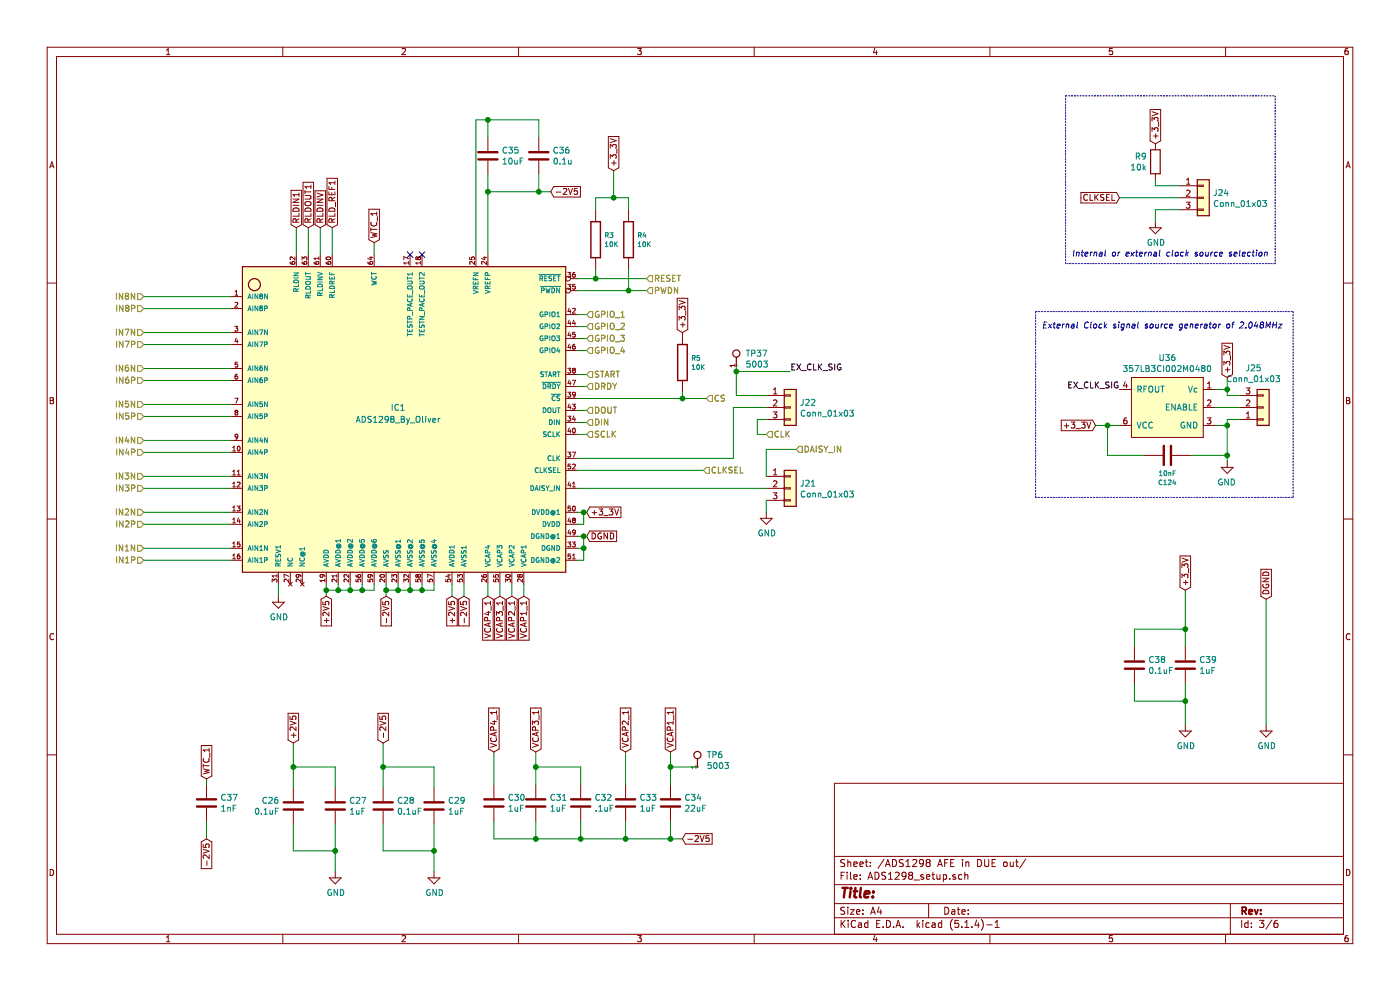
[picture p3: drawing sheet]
EESchema Schematic File Version 4
LIBS:HDSEMG-cache
EELAYER 30 0
EELAYER END
$Descr A4 11693 8268
encoding utf-8
Sheet 3 6
Title ""
Date ""
Rev ""
Comp ""
Comment1 ""
Comment2 ""
Comment3 ""
Comment4 ""
$EndDescr
$Comp
L Device:C C?
U 1 1
P 1725 6700
AR Path="/5D249131/5F07B13D" Ref="C?"  Part="1" 
AR Path="/5F07B13D" Ref="C?"  Part="1" 
AR Path="/5F050CC1/5F07B13D" Ref="C37"  Part="1" 
F 0 "C37" H 1840 6746 50  0000 L CNN
F 1 "1nF" H 1840 6655 50  0000 L CNN
F 2 "Capacitor_SMD:C_0805_2012Metric_Pad1.15x1.40mm_HandSolder" H 1763 6550 50  0001 C CNN
F 3 "~" H 1725 6700 50  0001 C CNN
	1    1725 6700
	1    0    0    -1  
$EndComp
$Comp
L Device:C C?
U 1 1
P 4125 6700
AR Path="/5D249131/5F07B144" Ref="C?"  Part="1" 
AR Path="/5F07B144" Ref="C?"  Part="1" 
AR Path="/5F050CC1/5F07B144" Ref="C30"  Part="1" 
F 0 "C30" H 4240 6746 50  0000 L CNN
F 1 "1uF" H 4240 6655 50  0000 L CNN
F 2 "Capacitor_SMD:C_0805_2012Metric_Pad1.15x1.40mm_HandSolder" H 4163 6550 50  0001 C CNN
F 3 "~" H 4125 6700 50  0001 C CNN
	1    4125 6700
	1    0    0    -1  
$EndComp
$Comp
L Device:C C?
U 1 1
P 4475 6700
AR Path="/5D249131/5F07B14B" Ref="C?"  Part="1" 
AR Path="/5F07B14B" Ref="C?"  Part="1" 
AR Path="/5F050CC1/5F07B14B" Ref="C31"  Part="1" 
F 0 "C31" H 4590 6746 50  0000 L CNN
F 1 "1uF" H 4590 6655 50  0000 L CNN
F 2 "Capacitor_SMD:C_0805_2012Metric_Pad1.15x1.40mm_HandSolder" H 4513 6550 50  0001 C CNN
F 3 "~" H 4475 6700 50  0001 C CNN
	1    4475 6700
	1    0    0    -1  
$EndComp
$Comp
L Device:C C?
U 1 1
P 5225 6700
AR Path="/5D249131/5F07B152" Ref="C?"  Part="1" 
AR Path="/5F07B152" Ref="C?"  Part="1" 
AR Path="/5F050CC1/5F07B152" Ref="C33"  Part="1" 
F 0 "C33" H 5340 6746 50  0000 L CNN
F 1 "1uF" H 5340 6655 50  0000 L CNN
F 2 "Capacitor_SMD:C_0805_2012Metric_Pad1.15x1.40mm_HandSolder" H 5263 6550 50  0001 C CNN
F 3 "~" H 5225 6700 50  0001 C CNN
	1    5225 6700
	1    0    0    -1  
$EndComp
$Comp
L Device:C C?
U 1 1
P 5600 6700
AR Path="/5D249131/5F07B159" Ref="C?"  Part="1" 
AR Path="/5F07B159" Ref="C?"  Part="1" 
AR Path="/5F050CC1/5F07B159" Ref="C34"  Part="1" 
F 0 "C34" H 5715 6746 50  0000 L CNN
F 1 "22uF" H 5715 6655 50  0000 L CNN
F 2 "Capacitor_SMD:C_0805_2012Metric_Pad1.15x1.40mm_HandSolder" H 5638 6550 50  0001 C CNN
F 3 "~" H 5600 6700 50  0001 C CNN
	1    5600 6700
	1    0    0    -1  
$EndComp
Wire Wire Line
	4125 6850 4125 7000
Wire Wire Line
	4475 6850 4475 7000
Wire Wire Line
	5225 6850 5225 7000
Wire Wire Line
	4125 7000 4475 7000
Wire Wire Line
	4850 7000 5225 7000
Wire Wire Line
	5600 6850 5600 7000
Wire Wire Line
	5600 7000 5225 7000
Connection ~ 5225 7000
Wire Wire Line
	5600 6550 5600 6400
Wire Wire Line
	5225 6550 5225 6275
Wire Wire Line
	4475 6550 4475 6400
Wire Wire Line
	4125 6550 4125 6275
Wire Wire Line
	1725 6550 1725 6500
Text GLabel 5600 6275 1    50   Input ~ 0
VCAP1_1
Text GLabel 5225 6275 1    50   Input ~ 0
VCAP2_1
Text GLabel 4475 6275 1    50   Input ~ 0
VCAP3_1
Text GLabel 4125 6275 1    50   Input ~ 0
VCAP4_1
Text GLabel 1725 6500 1    50   Input ~ 0
WTC_1
$Comp
L Device:C C?
U 1 1
P 4500 1300
AR Path="/5D249131/5F07B172" Ref="C?"  Part="1" 
AR Path="/5F07B172" Ref="C?"  Part="1" 
AR Path="/5F050CC1/5F07B172" Ref="C36"  Part="1" 
F 0 "C36" H 4615 1346 50  0000 L CNN
F 1 "0.1u" H 4615 1255 50  0000 L CNN
F 2 "Capacitor_SMD:C_0805_2012Metric_Pad1.15x1.40mm_HandSolder" H 4538 1150 50  0001 C CNN
F 3 "~" H 4500 1300 50  0001 C CNN
	1    4500 1300
	1    0    0    -1  
$EndComp
Wire Wire Line
	4500 1450 4500 1600
Wire Wire Line
	4075 1450 4075 1600
Wire Wire Line
	4075 1600 4500 1600
$Comp
L Device:C C?
U 1 1
P 4850 6700
AR Path="/5D249131/5F07B17D" Ref="C?"  Part="1" 
AR Path="/5F07B17D" Ref="C?"  Part="1" 
AR Path="/5F050CC1/5F07B17D" Ref="C32"  Part="1" 
F 0 "C32" H 4965 6746 50  0000 L CNN
F 1 ".1uF" H 4965 6655 50  0000 L CNN
F 2 "Capacitor_SMD:C_0805_2012Metric_Pad1.15x1.40mm_HandSolder" H 4888 6550 50  0001 C CNN
F 3 "~" H 4850 6700 50  0001 C CNN
	1    4850 6700
	1    0    0    -1  
$EndComp
Wire Wire Line
	4850 6850 4850 7000
Wire Wire Line
	4475 7000 4850 7000
Wire Wire Line
	4850 6550 4850 6400
Connection ~ 4475 7000
Connection ~ 4850 7000
Wire Wire Line
	4475 6400 4850 6400
Connection ~ 4475 6400
Wire Wire Line
	4475 6400 4475 6275
Wire Wire Line
	4500 1000 4500 1150
$Comp
L Device:C C?
U 1 1
P 9475 5550
AR Path="/5D249131/5F07B1AE" Ref="C?"  Part="1" 
AR Path="/5F07B1AE" Ref="C?"  Part="1" 
AR Path="/5F050CC1/5F07B1AE" Ref="C38"  Part="1" 
F 0 "C38" H 9590 5596 50  0000 L CNN
F 1 "0.1uF" H 9590 5505 50  0000 L CNN
F 2 "Capacitor_SMD:C_0805_2012Metric_Pad1.15x1.40mm_HandSolder" H 9513 5400 50  0001 C CNN
F 3 "~" H 9475 5550 50  0001 C CNN
	1    9475 5550
	1    0    0    -1  
$EndComp
$Comp
L Device:C C?
U 1 1
P 9900 5550
AR Path="/5D249131/5F07B1B5" Ref="C?"  Part="1" 
AR Path="/5F07B1B5" Ref="C?"  Part="1" 
AR Path="/5F050CC1/5F07B1B5" Ref="C39"  Part="1" 
F 0 "C39" H 10015 5596 50  0000 L CNN
F 1 "1uF" H 10015 5505 50  0000 L CNN
F 2 "Capacitor_SMD:C_0805_2012Metric_Pad1.15x1.40mm_HandSolder" H 9938 5400 50  0001 C CNN
F 3 "~" H 9900 5550 50  0001 C CNN
	1    9900 5550
	1    0    0    -1  
$EndComp
Wire Wire Line
	9900 5700 9900 5850
Wire Wire Line
	9475 5700 9475 5850
Wire Wire Line
	9900 5400 9900 5250
Wire Wire Line
	9475 5400 9475 5250
Wire Wire Line
	9475 5250 9900 5250
Connection ~ 9900 5250
$Comp
L power:GND #PWR?
U 1 1
P 9900 6050
AR Path="/5D249131/5F07B1C2" Ref="#PWR?"  Part="1" 
AR Path="/5F07B1C2" Ref="#PWR?"  Part="1" 
AR Path="/5F050CC1/5F07B1C2" Ref="#PWR052"  Part="1" 
F 0 "#PWR052" H 9900 5800 50  0001 C CNN
F 1 "GND" H 9905 5877 50  0000 C CNN
F 2 "" H 9900 6050 50  0001 C CNN
F 3 "" H 9900 6050 50  0001 C CNN
	1    9900 6050
	1    0    0    -1  
$EndComp
Wire Wire Line
	9900 5850 9475 5850
Connection ~ 9900 5850
Wire Wire Line
	9900 5850 9900 6050
Wire Wire Line
	2800 6875 2800 7100
Wire Wire Line
	2450 6875 2450 7100
Wire Wire Line
	2800 6575 2800 6400
Wire Wire Line
	2450 6575 2450 6400
$Comp
L power:GND #PWR?
U 1 1
P 2800 7275
AR Path="/5D249131/5F07B1D6" Ref="#PWR?"  Part="1" 
AR Path="/5F07B1D6" Ref="#PWR?"  Part="1" 
AR Path="/5F050CC1/5F07B1D6" Ref="#PWR049"  Part="1" 
F 0 "#PWR049" H 2800 7025 50  0001 C CNN
F 1 "GND" H 2805 7102 50  0000 C CNN
F 2 "" H 2800 7275 50  0001 C CNN
F 3 "" H 2800 7275 50  0001 C CNN
	1    2800 7275
	1    0    0    -1  
$EndComp
Wire Wire Line
	2800 7100 2450 7100
Connection ~ 2800 7100
Wire Wire Line
	2800 7100 2800 7275
Connection ~ 4075 1600
Connection ~ 4500 1600
$Comp
L HDSEMG-rescue:ADS1298_By_Oliver-ADS1298 IC?
U 1 1
P 3325 3475
AR Path="/5F07B21B" Ref="IC?"  Part="1" 
AR Path="/5F050CC1/5F07B21B" Ref="IC1"  Part="1" 
F 0 "IC1" H 3325 3550 50  0000 C CNN
F 1 "ADS1298_By_Oliver" H 3325 3450 50  0000 C CNN
F 2 "Package_QFP:TQFP-64_10x10mm_P0.5mm" H 3025 3925 50  0001 L BNN
F 3 "8-Channel 24-Bit Analog-To-Digital Converter With Integrated ECG Front End" H 2075 5725 50  0001 L BNN
F 4 "ADS1298" H 3175 4025 50  0001 L BNN "Veld4"
F 5 "Texas Instruments" H 3025 3725 50  0001 L BNN "Veld7"
F 6 "LFBGA-64 Texas Instruments" H 2825 3825 50  0001 L BNN "Veld8"
	1    3325 3475
	1    0    0    -1  
$EndComp
Text GLabel 4075 4975 3    50   Input ~ 0
VCAP4_1
Text GLabel 4175 4975 3    50   Input ~ 0
VCAP3_1
Text GLabel 4275 4975 3    50   Input ~ 0
VCAP2_1
Text GLabel 4375 4975 3    50   Input ~ 0
VCAP1_1
Wire Wire Line
	4375 4875 4375 4975
Wire Wire Line
	4275 4875 4275 4975
Wire Wire Line
	4175 4875 4175 4975
Wire Wire Line
	4075 4875 4075 4975
Text GLabel 3125 2025 1    50   Input ~ 0
WTC_1
Wire Wire Line
	4075 2125 4075 1600
Wire Wire Line
	3975 1000 3975 2125
Wire Wire Line
	3975 1000 4075 1000
Wire Wire Line
	4075 1150 4075 1000
Connection ~ 4075 1000
Wire Wire Line
	4075 1000 4500 1000
Wire Wire Line
	4900 2625 4825 2625
Wire Wire Line
	4900 2725 4825 2725
Wire Wire Line
	4825 2825 4900 2825
Wire Wire Line
	4825 2925 4900 2925
Wire Wire Line
	4825 3125 4900 3125
Wire Wire Line
	4825 3225 4900 3225
Wire Wire Line
	4825 3325 5700 3325
Wire Wire Line
	4825 3425 4900 3425
Wire Wire Line
	4825 3525 4900 3525
Wire Wire Line
	5400 2425 5250 2425
Wire Wire Line
	4825 2325 4975 2325
Text GLabel 4900 4475 2    50   Input ~ 0
DGND
Wire Wire Line
	4900 4275 4875 4275
Wire Wire Line
	4900 4475 4875 4475
Wire Wire Line
	4875 4475 4875 4575
Wire Wire Line
	4875 4675 4825 4675
Connection ~ 4875 4475
Wire Wire Line
	4875 4475 4825 4475
Wire Wire Line
	4825 4575 4875 4575
Connection ~ 4875 4575
Wire Wire Line
	4875 4575 4875 4675
Wire Wire Line
	4825 4375 4875 4375
Wire Wire Line
	4875 4375 4875 4275
Connection ~ 4875 4275
Wire Wire Line
	4875 4275 4825 4275
Text GLabel 10575 5000 1    50   Input ~ 0
DGND
Wire Wire Line
	3775 4975 3775 4875
Wire Wire Line
	2725 4875 2725 4925
Wire Wire Line
	2825 4875 2825 4925
Connection ~ 2725 4925
Wire Wire Line
	2725 4925 2725 4975
Wire Wire Line
	2925 4875 2925 4925
Wire Wire Line
	2725 4925 2825 4925
Connection ~ 2825 4925
Wire Wire Line
	2825 4925 2925 4925
Wire Wire Line
	3025 4875 3025 4925
Wire Wire Line
	3025 4925 2925 4925
Connection ~ 2925 4925
Wire Wire Line
	3125 4875 3125 4925
Wire Wire Line
	3125 4925 3025 4925
Connection ~ 3025 4925
Wire Wire Line
	3225 4975 3225 4925
Wire Wire Line
	3325 4875 3325 4925
Wire Wire Line
	3325 4925 3225 4925
Connection ~ 3225 4925
Wire Wire Line
	3225 4925 3225 4875
Wire Wire Line
	3425 4875 3425 4925
Wire Wire Line
	3425 4925 3325 4925
Connection ~ 3325 4925
Wire Wire Line
	3525 4875 3525 4925
Wire Wire Line
	3525 4925 3425 4925
Connection ~ 3425 4925
Wire Wire Line
	3625 4875 3625 4925
Wire Wire Line
	3625 4925 3525 4925
Connection ~ 3525 4925
Wire Wire Line
	3875 4975 3875 4875
$Comp
L power:GND #PWR?
U 1 1
P 2325 4975
AR Path="/5D249131/5F07B2D1" Ref="#PWR?"  Part="1" 
AR Path="/5F07B2D1" Ref="#PWR?"  Part="1" 
AR Path="/5F050CC1/5F07B2D1" Ref="#PWR051"  Part="1" 
F 0 "#PWR051" H 2325 4725 50  0001 C CNN
F 1 "GND" H 2330 4802 50  0000 C CNN
F 2 "" H 2325 4975 50  0001 C CNN
F 3 "" H 2325 4975 50  0001 C CNN
	1    2325 4975
	1    0    0    -1  
$EndComp
Wire Wire Line
	2325 4975 2325 4875
NoConn ~ 3425 2125
NoConn ~ 3525 2125
Wire Wire Line
	3125 2025 3125 2125
Text GLabel 2575 1900 1    50   Input ~ 0
RLDOUT1
Text GLabel 2675 1900 1    50   Input ~ 0
RLDINV
Text GLabel 2475 1900 1    50   Input ~ 0
RLDIN1
Text GLabel 2775 1900 1    50   Input ~ 0
RLD_REF1
Wire Wire Line
	2475 1900 2475 2125
Wire Wire Line
	2575 1900 2575 2125
Wire Wire Line
	2675 1900 2675 2125
Wire Wire Line
	2775 1900 2775 2125
Wire Wire Line
	9900 4925 9900 5250
$Comp
L power:GND #PWR?
U 1 1
P 3625 7275
AR Path="/5D249131/5F07B31F" Ref="#PWR?"  Part="1" 
AR Path="/5F07B31F" Ref="#PWR?"  Part="1" 
AR Path="/5F050CC1/5F07B31F" Ref="#PWR050"  Part="1" 
F 0 "#PWR050" H 3625 7025 50  0001 C CNN
F 1 "GND" H 3630 7102 50  0000 C CNN
F 2 "" H 3625 7275 50  0001 C CNN
F 3 "" H 3625 7275 50  0001 C CNN
	1    3625 7275
	1    0    0    -1  
$EndComp
Wire Wire Line
	3625 6875 3625 7100
Wire Wire Line
	3200 7100 3625 7100
Wire Wire Line
	3200 6875 3200 7100
Connection ~ 3625 7100
Wire Wire Line
	3625 7100 3625 7275
Wire Wire Line
	3200 6400 3200 6575
Wire Wire Line
	3625 6400 3625 6575
Connection ~ 2450 6400
$Comp
L power:GND #PWR?
U 1 1
P 6400 4275
AR Path="/5D249131/5F07B32D" Ref="#PWR?"  Part="1" 
AR Path="/5F07B32D" Ref="#PWR?"  Part="1" 
AR Path="/5F050CC1/5F07B32D" Ref="#PWR053"  Part="1" 
F 0 "#PWR053" H 6400 4025 50  0001 C CNN
F 1 "GND" H 6405 4102 50  0000 C CNN
F 2 "" H 6400 4275 50  0001 C CNN
F 3 "" H 6400 4275 50  0001 C CNN
	1    6400 4275
	1    0    0    -1  
$EndComp
Wire Wire Line
	10575 5000 10575 6050
Wire Wire Line
	1725 6850 1725 7000
Text GLabel 3200 6200 1    50   Input ~ 0
-2V5
Text GLabel 2450 6200 1    50   Input ~ 0
+2V5
Text GLabel 2725 4975 3    50   Input ~ 0
+2V5
Text GLabel 3775 4975 3    50   Input ~ 0
+2V5
Text GLabel 3225 4975 3    50   Input ~ 0
-2V5
Text GLabel 3875 4975 3    50   Input ~ 0
-2V5
Text GLabel 4600 1600 2    50   Input ~ 0
-2V5
Wire Wire Line
	4600 1600 4500 1600
Wire Wire Line
	3200 6400 3625 6400
Wire Wire Line
	3200 6200 3200 6400
Connection ~ 3200 6400
Wire Wire Line
	2450 6400 2800 6400
Wire Wire Line
	2450 6200 2450 6400
Text GLabel 5700 7000 2    50   Input ~ 0
-2V5
Text GLabel 1725 7000 3    50   Input ~ 0
-2V5
Wire Wire Line
	5700 7000 5600 7000
Connection ~ 5600 7000
Text HLabel 5400 2325 2    50   Input ~ 0
RESET
Text HLabel 5400 2425 2    50   Input ~ 0
PWDN
Text HLabel 4900 2625 2    50   Input ~ 0
GPIO_1
Text HLabel 4900 2725 2    50   Input ~ 0
GPIO_2
Text HLabel 4900 2825 2    50   Input ~ 0
GPIO_3
Text HLabel 4900 2925 2    50   Input ~ 0
GPIO_4
Text HLabel 4900 3125 2    50   Input ~ 0
START
Text HLabel 4900 3225 2    50   Input ~ 0
DRDY
Text HLabel 5900 3325 2    50   Input ~ 0
CS
Text HLabel 4900 3425 2    50   Input ~ 0
DOUT
Text HLabel 4900 3525 2    50   Input ~ 0
DIN
Text HLabel 4900 3625 2    50   Input ~ 0
SCLK
Text HLabel 6400 3625 2    50   Input ~ 0
CLK
Text HLabel 5875 3925 2    50   Input ~ 0
CLKSEL
Text HLabel 6650 3750 2    50   Input ~ 0
DAISY_IN
Text HLabel 1200 4675 0    50   Input ~ 0
IN1P
Text HLabel 1200 4575 0    50   Input ~ 0
IN1N
Text HLabel 1200 4375 0    50   Input ~ 0
IN2P
Text HLabel 1200 4275 0    50   Input ~ 0
IN2N
Text HLabel 1200 4075 0    50   Input ~ 0
IN3P
Text HLabel 1200 3975 0    50   Input ~ 0
IN3N
Text HLabel 1200 3775 0    50   Input ~ 0
IN4P
Text HLabel 1200 3675 0    50   Input ~ 0
IN4N
Text HLabel 1200 3175 0    50   Input ~ 0
IN6P
Text HLabel 1200 3375 0    50   Input ~ 0
IN5N
Text HLabel 1200 3475 0    50   Input ~ 0
IN5P
Text HLabel 1200 3075 0    50   Input ~ 0
IN6N
Text HLabel 1200 2875 0    50   Input ~ 0
IN7P
Text HLabel 1200 2775 0    50   Input ~ 0
IN7N
Text HLabel 1200 2575 0    50   Input ~ 0
IN8P
Text HLabel 1200 2475 0    50   Input ~ 0
IN8N
Wire Wire Line
	1925 4675 1200 4675
Wire Wire Line
	1200 4575 1925 4575
Wire Wire Line
	1925 4375 1200 4375
Wire Wire Line
	1200 4275 1925 4275
Wire Wire Line
	1925 4075 1200 4075
Wire Wire Line
	1200 3975 1925 3975
Wire Wire Line
	1200 3675 1925 3675
Wire Wire Line
	1200 3775 1925 3775
Wire Wire Line
	1925 3475 1200 3475
Wire Wire Line
	1200 3375 1925 3375
Wire Wire Line
	1925 3175 1200 3175
Wire Wire Line
	1200 3075 1925 3075
Wire Wire Line
	1925 2875 1200 2875
Wire Wire Line
	1200 2775 1925 2775
Wire Wire Line
	1925 2575 1200 2575
Wire Wire Line
	1200 2475 1925 2475
Wire Wire Line
	6400 4275 6400 4175
Wire Wire Line
	6650 3750 6400 3750
$Comp
L power:GND #PWR?
U 1 1
P 10575 6050
AR Path="/5D249131/5EFC0C47" Ref="#PWR?"  Part="1" 
AR Path="/5EFC0C47" Ref="#PWR?"  Part="1" 
AR Path="/5F050CC1/5EFC0C47" Ref="#PWR054"  Part="1" 
F 0 "#PWR054" H 10575 5800 50  0001 C CNN
F 1 "GND" H 10580 5877 50  0000 C CNN
F 2 "" H 10575 6050 50  0001 C CNN
F 3 "" H 10575 6050 50  0001 C CNN
	1    10575 6050
	1    0    0    -1  
$EndComp
Text GLabel 4900 4275 2    50   Input ~ 0
+3_3V
Text GLabel 9900 4925 1    50   Input ~ 0
+3_3V
$Comp
L Device:C C?
U 1 1
P 3625 6725
AR Path="/5D249131/5D96E834" Ref="C?"  Part="1" 
AR Path="/5D96E834" Ref="C?"  Part="1" 
AR Path="/5F050CC1/5D96E834" Ref="C29"  Part="1" 
F 0 "C29" H 3740 6771 50  0000 L CNN
F 1 "1uF" H 3740 6680 50  0000 L CNN
F 2 "Capacitor_SMD:C_0805_2012Metric_Pad1.15x1.40mm_HandSolder" H 3663 6575 50  0001 C CNN
F 3 "~" H 3625 6725 50  0001 C CNN
	1    3625 6725
	1    0    0    -1  
$EndComp
$Comp
L Device:C C?
U 1 1
P 3200 6725
AR Path="/5D249131/5D96E8C2" Ref="C?"  Part="1" 
AR Path="/5D96E8C2" Ref="C?"  Part="1" 
AR Path="/5F050CC1/5D96E8C2" Ref="C28"  Part="1" 
F 0 "C28" H 3315 6771 50  0000 L CNN
F 1 "0.1uF" H 3315 6680 50  0000 L CNN
F 2 "Capacitor_SMD:C_1206_3216Metric_Pad1.42x1.75mm_HandSolder" H 3238 6575 50  0001 C CNN
F 3 "~" H 3200 6725 50  0001 C CNN
	1    3200 6725
	1    0    0    -1  
$EndComp
$Comp
L Device:C C?
U 1 1
P 2800 6725
AR Path="/5D249131/5D96E8FA" Ref="C?"  Part="1" 
AR Path="/5D96E8FA" Ref="C?"  Part="1" 
AR Path="/5F050CC1/5D96E8FA" Ref="C27"  Part="1" 
F 0 "C27" H 2915 6771 50  0000 L CNN
F 1 "1uF" H 2915 6680 50  0000 L CNN
F 2 "Capacitor_SMD:C_0805_2012Metric_Pad1.15x1.40mm_HandSolder" H 2838 6575 50  0001 C CNN
F 3 "~" H 2800 6725 50  0001 C CNN
	1    2800 6725
	1    0    0    -1  
$EndComp
$Comp
L Device:C C?
U 1 1
P 2450 6725
AR Path="/5D249131/5D96E95A" Ref="C?"  Part="1" 
AR Path="/5D96E95A" Ref="C?"  Part="1" 
AR Path="/5F050CC1/5D96E95A" Ref="C26"  Part="1" 
F 0 "C26" H 2565 6771 50  0000 L CNN
F 1 "0.1uF" H 2565 6680 50  0000 L CNN
F 2 "Capacitor_SMD:C_1206_3216Metric_Pad1.42x1.75mm_HandSolder" H 2488 6575 50  0001 C CNN
F 3 "~" H 2450 6725 50  0001 C CNN
	1    2450 6725
	-1   0    0    -1  
$EndComp
$Comp
L Device:C C?
U 1 1
P 4075 1300
AR Path="/5D249131/5D96EB5D" Ref="C?"  Part="1" 
AR Path="/5D96EB5D" Ref="C?"  Part="1" 
AR Path="/5F050CC1/5D96EB5D" Ref="C35"  Part="1" 
F 0 "C35" H 4190 1346 50  0000 L CNN
F 1 "10uF" H 4190 1255 50  0000 L CNN
F 2 "Capacitor_SMD:C_1206_3216Metric" H 4113 1150 50  0001 C CNN
F 3 "~" H 4075 1300 50  0001 C CNN
	1    4075 1300
	1    0    0    -1  
$EndComp
Wire Wire Line
	4825 4075 6400 4075
Wire Wire Line
	6400 3750 6400 3975
$Comp
L Connector_Generic:Conn_01x03 J21
U 1 1
P 6600 4075
F 0 "J21" H 6680 4117 50  0000 L CNN
F 1 "Conn_01x03" H 6680 4026 50  0000 L CNN
F 2 "Connector_PinSocket_2.54mm:PinSocket_1x03_P2.54mm_Vertical" H 6600 4075 50  0001 C CNN
F 3 "~" H 6600 4075 50  0001 C CNN
	1    6600 4075
	1    0    0    -1  
$EndComp
$Comp
L Connector_Generic:Conn_01x03 J22
U 1 1
P 6600 3400
F 0 "J22" H 6680 3442 50  0000 L CNN
F 1 "Conn_01x03" H 6680 3351 50  0000 L CNN
F 2 "Connector_PinSocket_2.54mm:PinSocket_1x03_P2.54mm_Vertical" H 6600 3400 50  0001 C CNN
F 3 "~" H 6600 3400 50  0001 C CNN
	1    6600 3400
	1    0    0    -1  
$EndComp
$Comp
L Connector_Generic:Conn_01x03 J25
U 1 1
P 10550 3400
F 0 "J25" H 10470 3075 50  0000 C CNN
F 1 "Conn_01x03" H 10470 3166 50  0000 C CNN
F 2 "Connector_PinSocket_2.54mm:PinSocket_1x03_P2.54mm_Vertical" H 10550 3400 50  0001 C CNN
F 3 "~" H 10550 3400 50  0001 C CNN
	1    10550 3400
	1    0    0    1   
$EndComp
$Comp
L power:GND #PWR?
U 1 1
P 10250 3850
AR Path="/5D249131/5E5561F4" Ref="#PWR?"  Part="1" 
AR Path="/5E5561F4" Ref="#PWR?"  Part="1" 
AR Path="/5F050CC1/5E5561F4" Ref="#PWR0114"  Part="1" 
F 0 "#PWR0114" H 10250 3600 50  0001 C CNN
F 1 "GND" H 10255 3677 50  0000 C CNN
F 2 "" H 10250 3850 50  0001 C CNN
F 3 "" H 10250 3850 50  0001 C CNN
	1    10250 3850
	-1   0    0    -1  
$EndComp
Text GLabel 10250 3150 1    50   Input ~ 0
+3_3V
Text GLabel 9150 3550 0    50   Input ~ 0
+3_3V
Wire Wire Line
	6125 3400 6400 3400
$Comp
L HDSEMG-rescue:R-arduino-ads129x-cache R5
U 1 1
P 5700 3025
F 0 "R5" H 5771 3063 40  0000 L CNN
F 1 "10K" H 5771 2987 40  0000 L CNN
F 2 "Resistor_SMD:R_0805_2012Metric_Pad1.15x1.40mm_HandSolder" V 5630 3025 30  0001 C CNN
F 3 "" H 5700 3025 30  0000 C CNN
	1    5700 3025
	1    0    0    -1  
$EndComp
Wire Wire Line
	5700 3275 5700 3325
Connection ~ 5700 3325
Wire Wire Line
	5700 3325 5900 3325
Text GLabel 5700 2775 1    50   Input ~ 0
+3_3V
Wire Wire Line
	6400 3625 6325 3625
Wire Wire Line
	6325 3625 6325 3500
Wire Wire Line
	6325 3500 6400 3500
Wire Wire Line
	4900 3625 4825 3625
Wire Wire Line
	6125 3825 6125 3400
Wire Wire Line
	4825 3825 6125 3825
$Comp
L HDSEMG-rescue:C-arduino-ads129x-cache C124
U 1 1
P 9750 3800
F 0 "C124" V 9521 3800 40  0000 C CNN
F 1 "10nF" V 9597 3800 40  0000 C CNN
F 2 "Capacitor_SMD:C_0805_2012Metric_Pad1.15x1.40mm_HandSolder" H 9788 3650 30  0001 C CNN
F 3 "" H 9750 3800 60  0000 C CNN
	1    9750 3800
	0    1    -1   0   
$EndComp
$Comp
L HDSEMG-rescue:R-arduino-ads129x-cache R3
U 1 1
P 4975 2000
F 0 "R3" H 5046 2038 40  0000 L CNN
F 1 "10K" H 5046 1962 40  0000 L CNN
F 2 "Resistor_SMD:R_0805_2012Metric_Pad1.15x1.40mm_HandSolder" V 4905 2000 30  0001 C CNN
F 3 "" H 4975 2000 30  0000 C CNN
	1    4975 2000
	1    0    0    -1  
$EndComp
$Comp
L HDSEMG-rescue:R-arduino-ads129x-cache R4
U 1 1
P 5250 2000
F 0 "R4" H 5321 2038 40  0000 L CNN
F 1 "10K" H 5321 1962 40  0000 L CNN
F 2 "Resistor_SMD:R_0805_2012Metric_Pad1.15x1.40mm_HandSolder" V 5180 2000 30  0001 C CNN
F 3 "" H 5250 2000 30  0000 C CNN
	1    5250 2000
	1    0    0    -1  
$EndComp
Wire Wire Line
	4825 3925 5875 3925
Wire Wire Line
	5250 2250 5250 2425
Connection ~ 5250 2425
Wire Wire Line
	5250 2425 4825 2425
Wire Wire Line
	4975 2250 4975 2325
Connection ~ 4975 2325
Wire Wire Line
	4975 2325 5400 2325
Wire Wire Line
	5250 1750 5250 1650
$Comp
L HDSEMG-rescue:357LB3CI002M0480-Custom_parts_by_Oliver U36
U 1 1
P 9750 3400
F 0 "U36" H 9750 3815 50  0000 C CNN
F 1 "357LB3CI002M0480" H 9750 3724 50  0000 C CNN
F 2 "SOIC254P1016X460-5N:SOIC254P1016X460-5N" H 9650 3350 50  0001 C CNN
F 3 "" H 9650 3350 50  0001 C CNN
	1    9750 3400
	-1   0    0    -1  
$EndComp
$Comp
L HDSEMG-rescue:5003-5003 TP37
U 1 1
P 6150 2950
F 0 "TP37" H 6226 2952 50  0000 L CNN
F 1 "5003" H 6226 2861 50  0000 L CNN
F 2 "footprints:keystone_PCB_TEST_PIN" H 6150 2950 50  0001 L BNN
F 3 "Keystone Electronics" H 6150 2950 50  0001 L BNN
F 4 "https://www.digikey.com/product-detail/en/keystone-electronics/5003/36-5003-ND/362668?utm_source=snapeda&utm_medium=aggregator&utm_campaign=symbol" H 6150 2950 50  0001 L BNN "Veld4"
F 5 "Test Point; Orange; Thru-Hole; Snap-Fit; SilverPlate; 0.040 in. Dia.; 0.300 In." H 6150 2950 50  0001 L BNN "Veld5"
F 6 "36-5003-ND" H 6150 2950 50  0001 L BNN "Veld6"
F 7 "5003" H 6150 2950 50  0001 L BNN "Veld7"
F 8 "Through Hole Keystone Electronics" H 6150 2950 50  0001 L BNN "Veld8"
	1    6150 2950
	1    0    0    -1  
$EndComp
$Comp
L HDSEMG-rescue:5003-5003 TP6
U 1 1
P 5825 6300
F 0 "TP6" H 5901 6302 50  0000 L CNN
F 1 "5003" H 5901 6211 50  0000 L CNN
F 2 "footprints:keystone_PCB_TEST_PIN" H 5825 6300 50  0001 L BNN
F 3 "Keystone Electronics" H 5825 6300 50  0001 L BNN
F 4 "https://www.digikey.com/product-detail/en/keystone-electronics/5003/36-5003-ND/362668?utm_source=snapeda&utm_medium=aggregator&utm_campaign=symbol" H 5825 6300 50  0001 L BNN "Veld4"
F 5 "Test Point; Orange; Thru-Hole; Snap-Fit; SilverPlate; 0.040 in. Dia.; 0.300 In." H 5825 6300 50  0001 L BNN "Veld5"
F 6 "36-5003-ND" H 5825 6300 50  0001 L BNN "Veld6"
F 7 "5003" H 5825 6300 50  0001 L BNN "Veld7"
F 8 "Through Hole Keystone Electronics" H 5825 6300 50  0001 L BNN "Veld8"
	1    5825 6300
	1    0    0    -1  
$EndComp
Wire Wire Line
	5825 6400 5600 6400
Connection ~ 5600 6400
Wire Wire Line
	5600 6400 5600 6275
$Comp
L Device:R R?
U 1 1
P 9650 1350
AR Path="/5D249131/5E017208" Ref="R?"  Part="1" 
AR Path="/5E017208" Ref="R?"  Part="1" 
AR Path="/5F050CC1/5E017208" Ref="R9"  Part="1" 
F 0 "R9" H 9720 1396 50  0000 L CNN
F 1 "10k" H 9720 1305 50  0000 L CNN
F 2 "Resistor_SMD:R_0805_2012Metric_Pad1.15x1.40mm_HandSolder" V 9580 1350 50  0001 C CNN
F 3 "~" H 9650 1350 50  0001 C CNN
	1    9650 1350
	-1   0    0    -1  
$EndComp
Text GLabel 9350 1650 0    50   Input ~ 0
CLKSEL
Text GLabel 9650 1200 1    50   Input ~ 0
+3_3V
$Comp
L power:GND #PWR?
U 1 1
P 9650 1850
AR Path="/5E017219" Ref="#PWR?"  Part="1" 
AR Path="/5F050CC1/5E017219" Ref="#PWR0102"  Part="1" 
F 0 "#PWR0102" H 9650 1600 50  0001 C CNN
F 1 "GND" H 9655 1677 50  0000 C CNN
F 2 "" H 9650 1850 50  0001 C CNN
F 3 "" H 9650 1850 50  0001 C CNN
	1    9650 1850
	1    0    0    -1  
$EndComp
Wire Wire Line
	4975 1650 4975 1750
Connection ~ 5125 1650
Wire Wire Line
	5250 1650 5125 1650
Wire Wire Line
	5125 1650 4975 1650
Wire Wire Line
	5125 1425 5125 1650
Text GLabel 5125 1425 1    50   Input ~ 0
+3_3V
$Comp
L Connector_Generic:Conn_01x03 J24
U 1 1
P 10050 1650
F 0 "J24" H 10130 1692 50  0000 L CNN
F 1 "Conn_01x03" H 10130 1601 50  0000 L CNN
F 2 "Connector_PinHeader_2.54mm:PinHeader_1x03_P2.54mm_Vertical" H 10050 1650 50  0001 C CNN
F 3 "~" H 10050 1650 50  0001 C CNN
	1    10050 1650
	1    0    0    -1  
$EndComp
Wire Wire Line
	9650 1850 9650 1750
Wire Wire Line
	9650 1750 9850 1750
Wire Wire Line
	9850 1650 9350 1650
Wire Wire Line
	9850 1550 9650 1550
Wire Wire Line
	9650 1550 9650 1500
Text Label 9350 3250 2    50   ~ 0
EX_CLK_SIG
Text Label 6600 3100 0    50   ~ 0
EX_CLK_SIG
Wire Wire Line
	6600 3100 6150 3100
Wire Wire Line
	6150 3100 6150 3300
Wire Wire Line
	6150 3300 6400 3300
Wire Wire Line
	6150 3050 6150 3100
Connection ~ 6150 3100
Wire Wire Line
	10350 3300 10250 3300
Wire Wire Line
	10250 3300 10250 3250
Wire Wire Line
	10250 3250 10150 3250
Wire Wire Line
	10150 3400 10350 3400
Wire Wire Line
	10150 3550 10250 3550
Wire Wire Line
	10250 3550 10250 3500
Wire Wire Line
	10250 3500 10350 3500
Wire Wire Line
	10250 3250 10250 3150
Connection ~ 10250 3250
Wire Wire Line
	9950 3800 10250 3800
Wire Wire Line
	10250 3800 10250 3550
Connection ~ 10250 3550
Wire Wire Line
	9550 3800 9250 3800
Wire Wire Line
	9250 3800 9250 3550
Wire Wire Line
	9150 3550 9250 3550
Connection ~ 9250 3550
Wire Wire Line
	9250 3550 9350 3550
Wire Wire Line
	10250 3850 10250 3800
Connection ~ 10250 3800
Wire Notes Line
	8650 4150 8650 2600
Wire Notes Line
	8650 2600 10800 2600
Wire Notes Line
	10800 2600 10800 4150
Wire Notes Line
	8650 4150 10800 4150
Text Notes 8700 2750 0    50   Italic 0
External Clock signal source generator of 2.048MHz
Wire Notes Line
	8900 2200 8900 800 
Wire Notes Line
	8900 800  10650 800 
Wire Notes Line
	10650 800  10650 2200
Wire Notes Line
	10650 2200 8900 2200
Text Notes 8950 2150 0    50   Italic 0
Internal or external clock source selection
$EndSCHEMATC
